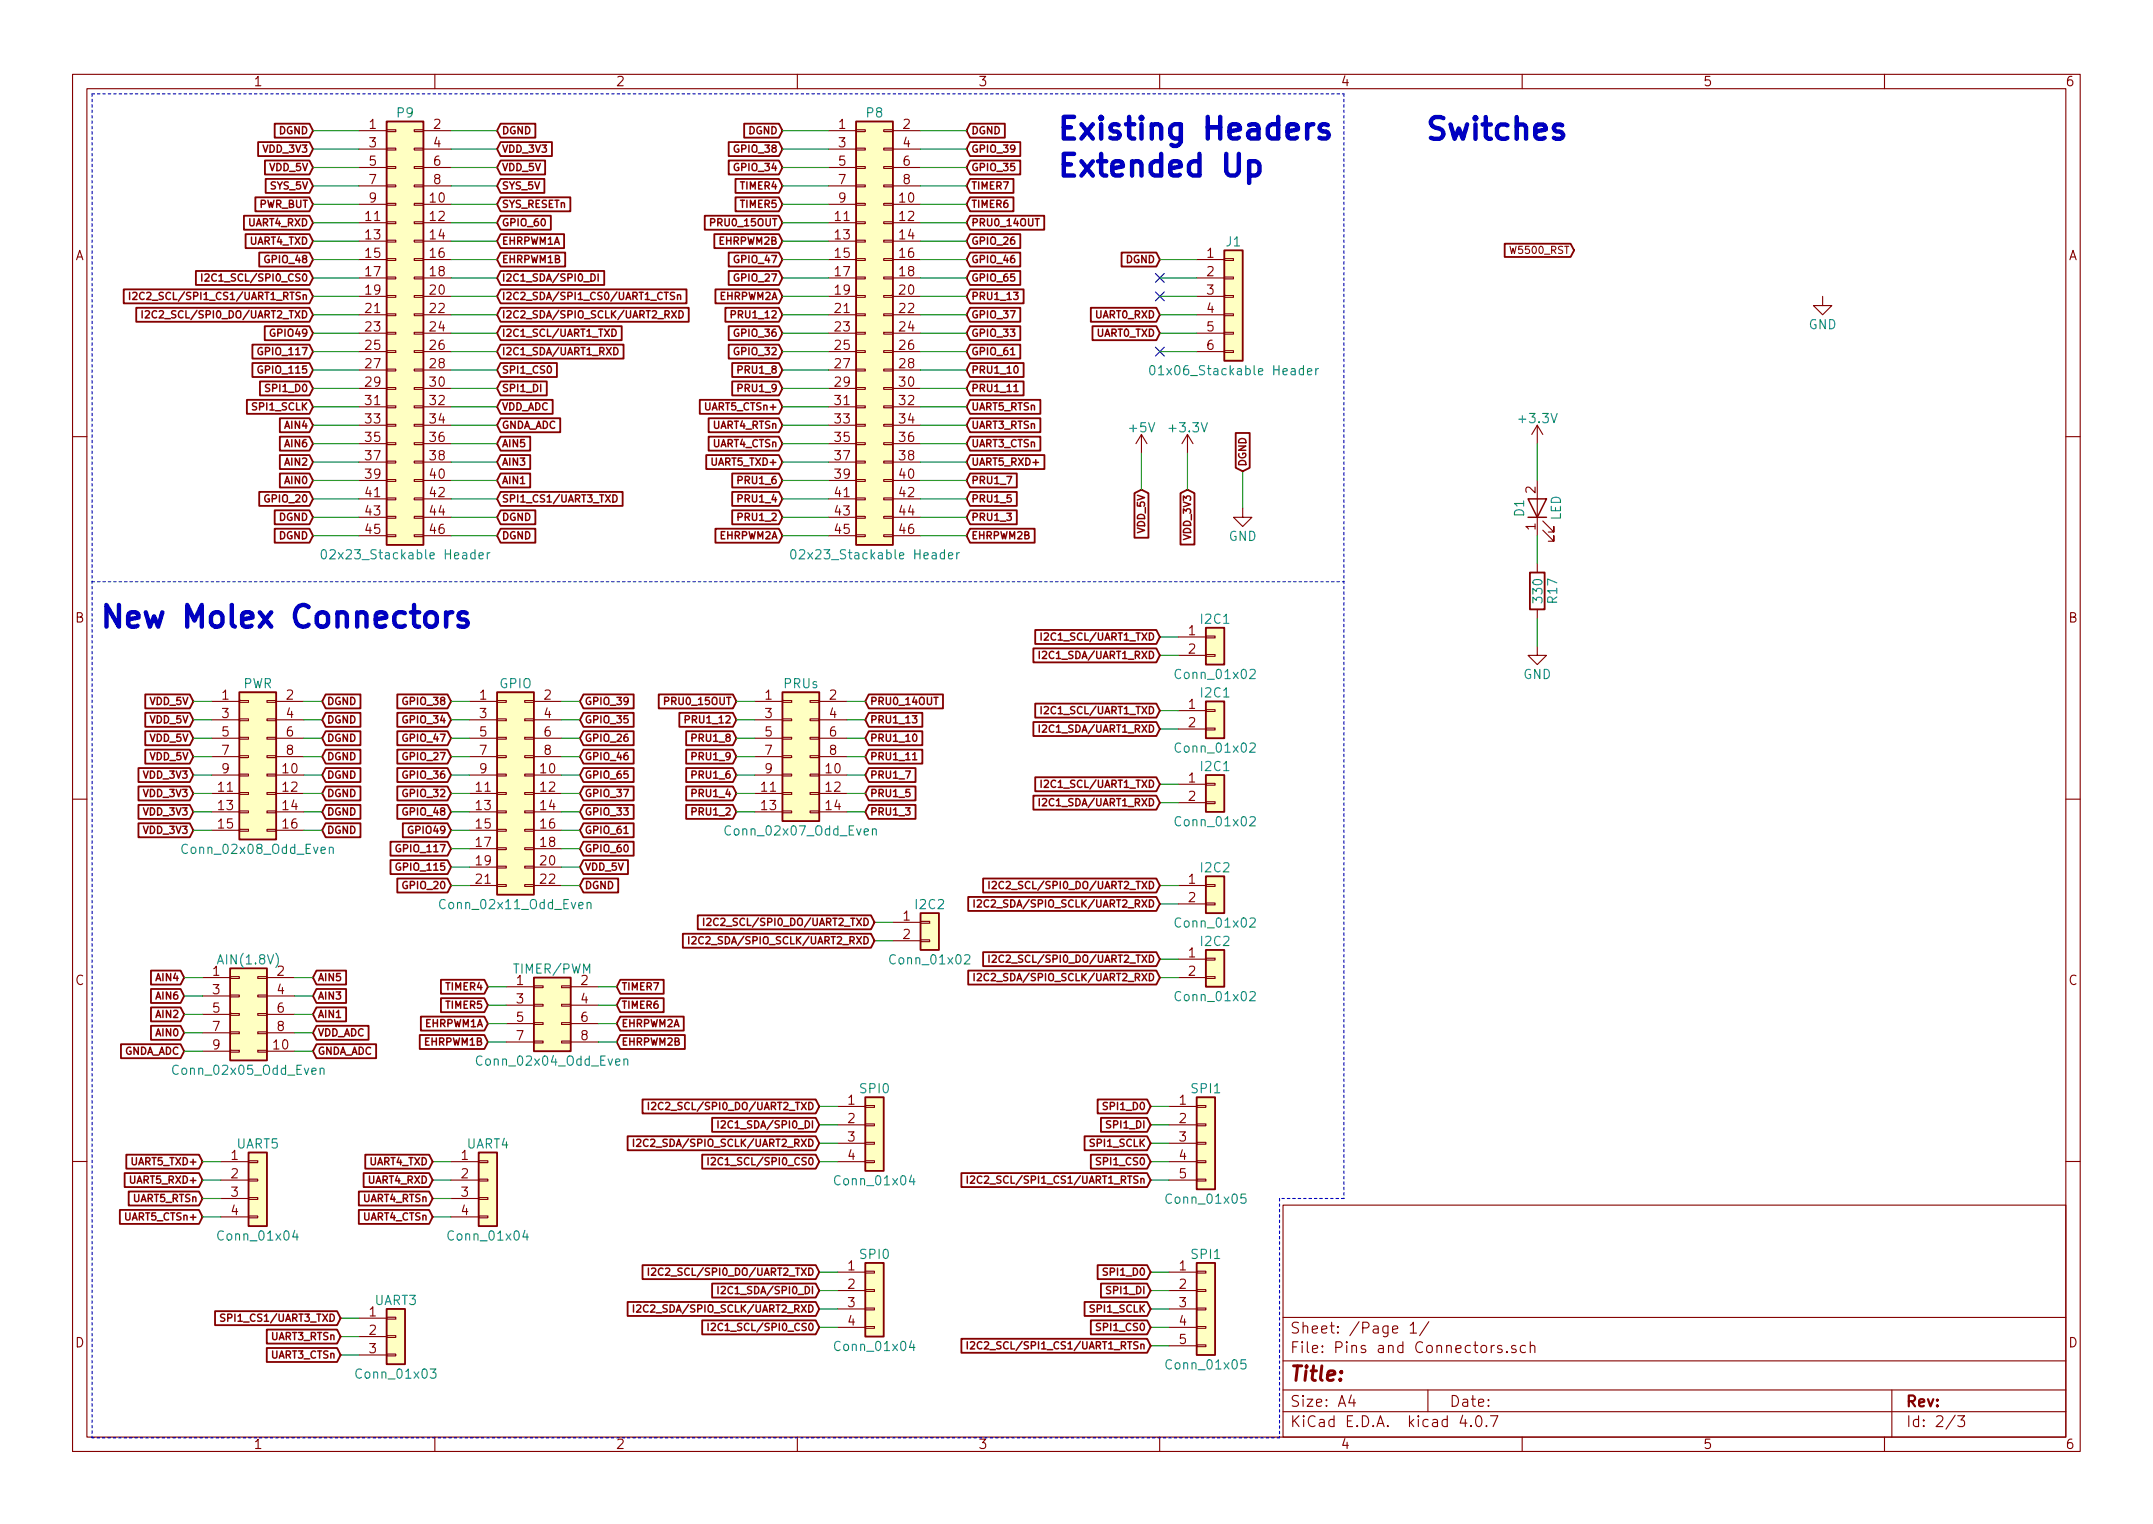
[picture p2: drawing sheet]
EESchema Schematic File Version 2
LIBS:power
LIBS:device
LIBS:transistors
LIBS:conn
LIBS:linear
LIBS:regul
LIBS:74xx
LIBS:cmos4000
LIBS:adc-dac
LIBS:memory
LIBS:xilinx
LIBS:microcontrollers
LIBS:dsp
LIBS:microchip
LIBS:analog_switches
LIBS:motorola
LIBS:texas
LIBS:intel
LIBS:audio
LIBS:interface
LIBS:digital-audio
LIBS:philips
LIBS:display
LIBS:cypress
LIBS:siliconi
LIBS:opto
LIBS:atmel
LIBS:contrib
LIBS:valves
LIBS:WIZnet_W5500_MagJack-cache
LIBS:BBB-Cape-cache
EELAYER 25 0
EELAYER END
$Descr A4 11693 8268
encoding utf-8
Sheet 2 3
Title ""
Date ""
Rev ""
Comp ""
Comment1 ""
Comment2 ""
Comment3 ""
Comment4 ""
$EndDescr
$Comp
L Conn_02x23_Odd_Even P9
U 1 1
P 2150 1800
F 0 "P9" H 2200 3000 50  0000 C CNN
F 1 "02x23_Stackable Header" H 2200 600 50  0000 C CNN
F 2 "Pin_Headers:Pin_Header_Straight_2x23_Pitch2.54mm" H 2150 1800 50  0001 C CNN
F 3 "" H 2150 1800 50  0001 C CNN
	1    2150 1800
	1    0    0    -1  
$EndComp
$Comp
L Conn_02x23_Odd_Even P8
U 1 1
P 4700 1800
F 0 "P8" H 4750 3000 50  0000 C CNN
F 1 "02x23_Stackable Header" H 4750 600 50  0000 C CNN
F 2 "Pin_Headers:Pin_Header_Straight_2x23_Pitch2.54mm" H 4700 1800 50  0001 C CNN
F 3 "" H 4700 1800 50  0001 C CNN
	1    4700 1800
	1    0    0    -1  
$EndComp
Text GLabel 1700 700  0    39   Input ~ 8
DGND
Text GLabel 1700 800  0    39   Input ~ 8
VDD_3V3
Text GLabel 1700 900  0    39   Input ~ 8
VDD_5V
Text GLabel 1700 1000 0    39   Input ~ 8
SYS_5V
Text GLabel 1700 1100 0    39   Input ~ 8
PWR_BUT
Text GLabel 1700 1200 0    39   Input ~ 8
UART4_RXD
Text GLabel 1700 1300 0    39   Input ~ 8
UART4_TXD
Text GLabel 1700 1400 0    39   Input ~ 8
GPIO_48
Text GLabel 1700 1500 0    39   Input ~ 8
I2C1_SCL/SPI0_CS0
Text GLabel 1700 1600 0    39   Input ~ 8
I2C2_SCL/SPI1_CS1/UART1_RTSn
Text GLabel 1700 1700 0    39   Input ~ 8
I2C2_SCL/SPI0_DO/UART2_TXD
Text GLabel 1700 1800 0    39   Input ~ 8
GPIO49
Text GLabel 1700 1900 0    39   Input ~ 8
GPIO_117
Text GLabel 1700 2000 0    39   Input ~ 8
GPIO_115
Text GLabel 1700 2100 0    39   Input ~ 8
SPI1_D0
Text GLabel 1700 2200 0    39   Input ~ 8
SPI1_SCLK
Text GLabel 1700 2300 0    39   Input ~ 8
AIN4
Text GLabel 1700 2400 0    39   Input ~ 8
AIN6
Text GLabel 1700 2500 0    39   Input ~ 8
AIN2
Text GLabel 1700 2600 0    39   Input ~ 8
AIN0
Text GLabel 1700 2700 0    39   Input ~ 8
GPIO_20
Text GLabel 1700 2800 0    39   Input ~ 8
DGND
Text GLabel 1700 2900 0    39   Input ~ 8
DGND
Text GLabel 2700 700  2    39   Input ~ 8
DGND
Text GLabel 2700 800  2    39   Input ~ 8
VDD_3V3
Text GLabel 2700 900  2    39   Input ~ 8
VDD_5V
Text GLabel 2700 1000 2    39   Input ~ 8
SYS_5V
Text GLabel 2700 1100 2    39   Input ~ 8
SYS_RESETn
Text GLabel 2700 1200 2    39   Input ~ 8
GPIO_60
Text GLabel 2700 1300 2    39   Input ~ 8
EHRPWM1A
Text GLabel 2700 1400 2    39   Input ~ 8
EHRPWM1B
Text GLabel 2700 1500 2    39   Input ~ 8
I2C1_SDA/SPI0_DI
Text GLabel 2700 1600 2    39   Input ~ 8
I2C2_SDA/SPI1_CS0/UART1_CTSn
Text GLabel 2700 1700 2    39   Input ~ 8
I2C2_SDA/SPIO_SCLK/UART2_RXD
Text GLabel 2700 1800 2    39   Input ~ 8
I2C1_SCL/UART1_TXD
Text GLabel 2700 1900 2    39   Input ~ 8
I2C1_SDA/UART1_RXD
Text GLabel 2700 2000 2    39   Input ~ 8
SPI1_CS0
Text GLabel 2700 2100 2    39   Input ~ 8
SPI1_DI
Text GLabel 2700 2200 2    39   Input ~ 8
VDD_ADC
Text GLabel 2700 2300 2    39   Input ~ 8
GNDA_ADC
Text GLabel 2700 2400 2    39   Input ~ 8
AIN5
Text GLabel 2700 2500 2    39   Input ~ 8
AIN3
Text GLabel 2700 2600 2    39   Input ~ 8
AIN1
Text GLabel 2700 2700 2    39   Input ~ 8
SPI1_CS1/UART3_TXD
Text GLabel 2700 2800 2    39   Input ~ 8
DGND
Text GLabel 2700 2900 2    39   Input ~ 8
DGND
Text GLabel 5250 700  2    39   Input ~ 8
DGND
Text GLabel 4250 700  0    39   Input ~ 8
DGND
Text GLabel 4250 1300 0    39   Input ~ 8
EHRPWM2B
Text GLabel 4250 1600 0    39   Input ~ 8
EHRPWM2A
Text GLabel 4250 1000 0    39   Input ~ 8
TIMER4
Text GLabel 4250 1100 0    39   Input ~ 8
TIMER5
Text GLabel 5250 1100 2    39   Input ~ 8
TIMER6
Text GLabel 5250 1000 2    39   Input ~ 8
TIMER7
Text GLabel 4250 2300 0    39   Input ~ 8
UART4_RTSn
Text GLabel 4250 2400 0    39   Input ~ 8
UART4_CTSn
Text GLabel 4250 2200 0    39   Input ~ 8
UART5_CTSn+
Text GLabel 4250 2500 0    39   Input ~ 8
UART5_TXD+
Text GLabel 5250 2200 2    39   Input ~ 8
UART5_RTSn
Text GLabel 5250 2500 2    39   Input ~ 8
UART5_RXD+
Text GLabel 5250 2300 2    39   Input ~ 8
UART3_RTSn
Text GLabel 5250 2400 2    39   Input ~ 8
UART3_CTSn
Text GLabel 4250 2900 0    39   Input ~ 8
EHRPWM2A
Text GLabel 5250 2900 2    39   Input ~ 8
EHRPWM2B
Text GLabel 4250 1200 0    39   Input ~ 8
PRU0_15OUT
Text GLabel 5250 1200 2    39   Input ~ 8
PRU0_14OUT
Text GLabel 5250 1600 2    39   Input ~ 8
PRU1_13
Text GLabel 4250 1700 0    39   Input ~ 8
PRU1_12
Text GLabel 4250 2000 0    39   Input ~ 8
PRU1_8
Text GLabel 4250 2100 0    39   Input ~ 8
PRU1_9
Text GLabel 5250 2000 2    39   Input ~ 8
PRU1_10
Text GLabel 5250 2100 2    39   Input ~ 8
PRU1_11
Text GLabel 4250 2600 0    39   Input ~ 8
PRU1_6
Text GLabel 4250 2700 0    39   Input ~ 8
PRU1_4
Text GLabel 4250 2800 0    39   Input ~ 8
PRU1_2
Text GLabel 5250 2600 2    39   Input ~ 8
PRU1_7
Text GLabel 5250 2700 2    39   Input ~ 8
PRU1_5
Text GLabel 5250 2800 2    39   Input ~ 8
PRU1_3
Text GLabel 4250 800  0    39   Input ~ 8
GPIO_38
Text GLabel 4250 900  0    39   Input ~ 8
GPIO_34
Text GLabel 4250 1400 0    39   Input ~ 8
GPIO_47
Text GLabel 4250 1500 0    39   Input ~ 8
GPIO_27
Text GLabel 4250 1800 0    39   Input ~ 8
GPIO_36
Text GLabel 4250 1900 0    39   Input ~ 8
GPIO_32
Text GLabel 5250 800  2    39   Input ~ 8
GPIO_39
Text GLabel 5250 900  2    39   Input ~ 8
GPIO_35
Text GLabel 5250 1300 2    39   Input ~ 8
GPIO_26
Text GLabel 5250 1400 2    39   Input ~ 8
GPIO_46
Text GLabel 5250 1500 2    39   Input ~ 8
GPIO_65
Text GLabel 5250 1700 2    39   Input ~ 8
GPIO_37
Text GLabel 5250 1800 2    39   Input ~ 8
GPIO_33
Text GLabel 5250 1900 2    39   Input ~ 8
GPIO_61
$Comp
L Conn_01x06 J1
U 1 1
P 6700 1600
F 0 "J1" H 6700 1900 50  0000 C CNN
F 1 "01x06_Stackable Header" H 6700 1200 50  0000 C CNN
F 2 "Pin_Headers:Pin_Header_Straight_1x06_Pitch2.54mm" H 6700 1600 50  0001 C CNN
F 3 "" H 6700 1600 50  0001 C CNN
	1    6700 1600
	1    0    0    -1  
$EndComp
Text GLabel 6300 1800 0    39   Input ~ 8
UART0_TXD
Text GLabel 6300 1700 0    39   Input ~ 8
UART0_RXD
Text GLabel 6300 1400 0    39   Input ~ 8
DGND
NoConn ~ 6300 1500
NoConn ~ 6300 1600
NoConn ~ 6300 1900
Text Notes 5750 950  0    118  ~ 24
Existing Headers\nExtended Up\n
Text Notes 550  3400 0    118  ~ 24
New Molex Connectors
$Comp
L Conn_02x08_Odd_Even PWR
U 1 1
P 1350 4100
F 0 "PWR" H 1400 4500 50  0000 C CNN
F 1 "Conn_02x08_Odd_Even" H 1400 3600 50  0000 C CNN
F 2 "Pin_Headers:Pin_Header_Straight_2x08_Pitch2.54mm" H 1350 4100 50  0001 C CNN
F 3 "" H 1350 4100 50  0001 C CNN
	1    1350 4100
	1    0    0    -1  
$EndComp
$Comp
L Conn_02x04_Odd_Even TIMER/PWM
U 1 1
P 2950 5450
F 0 "TIMER/PWM" H 3000 5650 50  0000 C CNN
F 1 "Conn_02x04_Odd_Even" H 3000 5150 50  0000 C CNN
F 2 "Pin_Headers:Pin_Header_Straight_2x04_Pitch2.54mm" H 2950 5450 50  0001 C CNN
F 3 "" H 2950 5450 50  0001 C CNN
	1    2950 5450
	1    0    0    -1  
$EndComp
$Comp
L Conn_02x05_Odd_Even AIN(1.8V)
U 1 1
P 1300 5500
F 0 "AIN(1.8V)" H 1350 5800 50  0000 C CNN
F 1 "Conn_02x05_Odd_Even" H 1350 5200 50  0000 C CNN
F 2 "Pin_Headers:Pin_Header_Straight_2x05_Pitch2.54mm" H 1300 5500 50  0001 C CNN
F 3 "" H 1300 5500 50  0001 C CNN
	1    1300 5500
	1    0    0    -1  
$EndComp
$Comp
L Conn_02x11_Odd_Even GPIO
U 1 1
P 2750 4300
F 0 "GPIO" H 2800 4900 50  0000 C CNN
F 1 "Conn_02x11_Odd_Even" H 2800 3700 50  0000 C CNN
F 2 "Pin_Headers:Pin_Header_Straight_2x11_Pitch2.54mm" H 2750 4300 50  0001 C CNN
F 3 "" H 2750 4300 50  0001 C CNN
	1    2750 4300
	1    0    0    -1  
$EndComp
$Comp
L Conn_02x07_Odd_Even PRUs
U 1 1
P 4300 4100
F 0 "PRUs" H 4350 4500 50  0000 C CNN
F 1 "Conn_02x07_Odd_Even" H 4350 3700 50  0000 C CNN
F 2 "Pin_Headers:Pin_Header_Straight_2x07_Pitch2.54mm" H 4300 4100 50  0001 C CNN
F 3 "" H 4300 4100 50  0001 C CNN
	1    4300 4100
	1    0    0    -1  
$EndComp
$Comp
L Conn_01x02 I2C1
U 1 1
P 6600 3450
F 0 "I2C1" H 6600 3550 50  0000 C CNN
F 1 "Conn_01x02" H 6600 3250 50  0000 C CNN
F 2 "Pin_Headers:Pin_Header_Straight_1x02_Pitch2.54mm" H 6600 3450 50  0001 C CNN
F 3 "" H 6600 3450 50  0001 C CNN
	1    6600 3450
	1    0    0    -1  
$EndComp
$Comp
L Conn_01x03 UART3
U 1 1
P 2150 7250
F 0 "UART3" H 2150 7450 50  0000 C CNN
F 1 "Conn_01x03" H 2150 7050 50  0000 C CNN
F 2 "Pin_Headers:Pin_Header_Straight_1x03_Pitch2.54mm" H 2150 7250 50  0001 C CNN
F 3 "" H 2150 7250 50  0001 C CNN
	1    2150 7250
	1    0    0    -1  
$EndComp
$Comp
L Conn_01x04 UART5
U 1 1
P 1400 6400
F 0 "UART5" H 1400 6600 50  0000 C CNN
F 1 "Conn_01x04" H 1400 6100 50  0000 C CNN
F 2 "Pin_Headers:Pin_Header_Straight_1x04_Pitch2.54mm" H 1400 6400 50  0001 C CNN
F 3 "" H 1400 6400 50  0001 C CNN
	1    1400 6400
	1    0    0    -1  
$EndComp
$Comp
L Conn_01x04 SPI0
U 1 1
P 4750 6100
F 0 "SPI0" H 4750 6300 50  0000 C CNN
F 1 "Conn_01x04" H 4750 5800 50  0000 C CNN
F 2 "Pin_Headers:Pin_Header_Straight_1x04_Pitch2.54mm" H 4750 6100 50  0001 C CNN
F 3 "" H 4750 6100 50  0001 C CNN
	1    4750 6100
	1    0    0    -1  
$EndComp
$Comp
L Conn_01x05 SPI1
U 1 1
P 6550 6200
F 0 "SPI1" H 6550 6500 50  0000 C CNN
F 1 "Conn_01x05" H 6550 5900 50  0000 C CNN
F 2 "Pin_Headers:Pin_Header_Straight_1x05_Pitch2.54mm" H 6550 6200 50  0001 C CNN
F 3 "" H 6550 6200 50  0001 C CNN
	1    6550 6200
	1    0    0    -1  
$EndComp
$Comp
L Conn_01x02 I2C1
U 1 1
P 6600 3850
F 0 "I2C1" H 6600 3950 50  0000 C CNN
F 1 "Conn_01x02" H 6600 3650 50  0000 C CNN
F 2 "Pin_Headers:Pin_Header_Straight_1x02_Pitch2.54mm" H 6600 3850 50  0001 C CNN
F 3 "" H 6600 3850 50  0001 C CNN
	1    6600 3850
	1    0    0    -1  
$EndComp
$Comp
L Conn_01x02 I2C1
U 1 1
P 6600 4250
F 0 "I2C1" H 6600 4350 50  0000 C CNN
F 1 "Conn_01x02" H 6600 4050 50  0000 C CNN
F 2 "Pin_Headers:Pin_Header_Straight_1x02_Pitch2.54mm" H 6600 4250 50  0001 C CNN
F 3 "" H 6600 4250 50  0001 C CNN
	1    6600 4250
	1    0    0    -1  
$EndComp
$Comp
L Conn_01x02 I2C2
U 1 1
P 5050 5000
F 0 "I2C2" H 5050 5100 50  0000 C CNN
F 1 "Conn_01x02" H 5050 4800 50  0000 C CNN
F 2 "Pin_Headers:Pin_Header_Straight_1x02_Pitch2.54mm" H 5050 5000 50  0001 C CNN
F 3 "" H 5050 5000 50  0001 C CNN
	1    5050 5000
	1    0    0    -1  
$EndComp
$Comp
L Conn_01x02 I2C2
U 1 1
P 6600 5200
F 0 "I2C2" H 6600 5300 50  0000 C CNN
F 1 "Conn_01x02" H 6600 5000 50  0000 C CNN
F 2 "Pin_Headers:Pin_Header_Straight_1x02_Pitch2.54mm" H 6600 5200 50  0001 C CNN
F 3 "" H 6600 5200 50  0001 C CNN
	1    6600 5200
	1    0    0    -1  
$EndComp
$Comp
L Conn_01x02 I2C2
U 1 1
P 6600 4800
F 0 "I2C2" H 6600 4900 50  0000 C CNN
F 1 "Conn_01x02" H 6600 4600 50  0000 C CNN
F 2 "Pin_Headers:Pin_Header_Straight_1x02_Pitch2.54mm" H 6600 4800 50  0001 C CNN
F 3 "" H 6600 4800 50  0001 C CNN
	1    6600 4800
	1    0    0    -1  
$EndComp
$Comp
L Conn_01x04 SPI0
U 1 1
P 4750 7000
F 0 "SPI0" H 4750 7200 50  0000 C CNN
F 1 "Conn_01x04" H 4750 6700 50  0000 C CNN
F 2 "Pin_Headers:Pin_Header_Straight_1x04_Pitch2.54mm" H 4750 7000 50  0001 C CNN
F 3 "" H 4750 7000 50  0001 C CNN
	1    4750 7000
	1    0    0    -1  
$EndComp
$Comp
L Conn_01x05 SPI1
U 1 1
P 6550 7100
F 0 "SPI1" H 6550 7400 50  0000 C CNN
F 1 "Conn_01x05" H 6550 6800 50  0000 C CNN
F 2 "Pin_Headers:Pin_Header_Straight_1x05_Pitch2.54mm" H 6550 7100 50  0001 C CNN
F 3 "" H 6550 7100 50  0001 C CNN
	1    6550 7100
	1    0    0    -1  
$EndComp
Text Notes 7750 750  0    118  ~ 24
Switches\n
Text GLabel 1050 3800 0    39   Input ~ 8
VDD_5V
Text GLabel 1050 3900 0    39   Input ~ 8
VDD_5V
Text GLabel 1050 4000 0    39   Input ~ 8
VDD_5V
Text GLabel 1050 4100 0    39   Input ~ 8
VDD_5V
Text GLabel 1050 4200 0    39   Input ~ 8
VDD_3V3
Text GLabel 1050 4300 0    39   Input ~ 8
VDD_3V3
Text GLabel 1050 4400 0    39   Input ~ 8
VDD_3V3
Text GLabel 1050 4500 0    39   Input ~ 8
VDD_3V3
Text GLabel 1750 3800 2    39   Input ~ 8
DGND
Text GLabel 1750 3900 2    39   Input ~ 8
DGND
Text GLabel 1750 4000 2    39   Input ~ 8
DGND
Text GLabel 1750 4100 2    39   Input ~ 8
DGND
Text GLabel 1750 4200 2    39   Input ~ 8
DGND
Text GLabel 1750 4300 2    39   Input ~ 8
DGND
Text GLabel 1750 4400 2    39   Input ~ 8
DGND
Text GLabel 1750 4500 2    39   Input ~ 8
DGND
Text GLabel 2450 3800 0    39   Input ~ 8
GPIO_38
Text GLabel 2450 3900 0    39   Input ~ 8
GPIO_34
Text GLabel 2450 4000 0    39   Input ~ 8
GPIO_47
Text GLabel 2450 4100 0    39   Input ~ 8
GPIO_27
Text GLabel 2450 4200 0    39   Input ~ 8
GPIO_36
Text GLabel 2450 4300 0    39   Input ~ 8
GPIO_32
Text GLabel 2450 4400 0    39   Input ~ 8
GPIO_48
Text GLabel 2450 4500 0    39   Input ~ 8
GPIO49
Text GLabel 2450 4600 0    39   Input ~ 8
GPIO_117
Text GLabel 2450 4700 0    39   Input ~ 8
GPIO_115
Text GLabel 2450 4800 0    39   Input ~ 8
GPIO_20
Text GLabel 3150 3800 2    39   Input ~ 8
GPIO_39
Text GLabel 3150 3900 2    39   Input ~ 8
GPIO_35
Text GLabel 3150 4000 2    39   Input ~ 8
GPIO_26
Text GLabel 3150 4100 2    39   Input ~ 8
GPIO_46
Text GLabel 3150 4200 2    39   Input ~ 8
GPIO_65
Text GLabel 3150 4300 2    39   Input ~ 8
GPIO_37
Text GLabel 3150 4400 2    39   Input ~ 8
GPIO_33
Text GLabel 3150 4500 2    39   Input ~ 8
GPIO_61
Text GLabel 3150 4600 2    39   Input ~ 8
GPIO_60
Text GLabel 3150 4700 2    39   Input ~ 8
VDD_5V
Text GLabel 3150 4800 2    39   Input ~ 8
DGND
Text GLabel 4000 3800 0    39   Input ~ 8
PRU0_15OUT
Text GLabel 4700 3800 2    39   Input ~ 8
PRU0_14OUT
Text GLabel 4000 3900 0    39   Input ~ 8
PRU1_12
Text GLabel 4000 4000 0    39   Input ~ 8
PRU1_8
Text GLabel 4000 4100 0    39   Input ~ 8
PRU1_9
Text GLabel 4000 4200 0    39   Input ~ 8
PRU1_6
Text GLabel 4000 4300 0    39   Input ~ 8
PRU1_4
Text GLabel 4000 4400 0    39   Input ~ 8
PRU1_2
Text GLabel 4700 3900 2    39   Input ~ 8
PRU1_13
Text GLabel 4700 4000 2    39   Input ~ 8
PRU1_10
Text GLabel 4700 4100 2    39   Input ~ 8
PRU1_11
Text GLabel 4700 4200 2    39   Input ~ 8
PRU1_7
Text GLabel 4700 4300 2    39   Input ~ 8
PRU1_5
Text GLabel 4700 4400 2    39   Input ~ 8
PRU1_3
Text GLabel 1000 5300 0    39   Input ~ 8
AIN4
Text GLabel 1700 5300 2    39   Input ~ 8
AIN5
Text GLabel 1700 5400 2    39   Input ~ 8
AIN3
Text GLabel 1700 5500 2    39   Input ~ 8
AIN1
Text GLabel 1000 5400 0    39   Input ~ 8
AIN6
Text GLabel 1000 5500 0    39   Input ~ 8
AIN2
Text GLabel 1000 5600 0    39   Input ~ 8
AIN0
Text GLabel 1700 5600 2    39   Input ~ 8
VDD_ADC
Text GLabel 1700 5700 2    39   Input ~ 8
GNDA_ADC
Text GLabel 1000 5700 0    39   Input ~ 8
GNDA_ADC
Text GLabel 2650 5350 0    39   Input ~ 8
TIMER4
Text GLabel 2650 5450 0    39   Input ~ 8
TIMER5
Text GLabel 3350 5350 2    39   Input ~ 8
TIMER7
Text GLabel 3350 5450 2    39   Input ~ 8
TIMER6
Text GLabel 2650 5550 0    39   Input ~ 8
EHRPWM1A
Text GLabel 2650 5650 0    39   Input ~ 8
EHRPWM1B
Text GLabel 3350 5550 2    39   Input ~ 8
EHRPWM2A
Text GLabel 3350 5650 2    39   Input ~ 8
EHRPWM2B
Text GLabel 1100 6300 0    39   Input ~ 8
UART5_TXD+
Text GLabel 1100 6400 0    39   Input ~ 8
UART5_RXD+
Text GLabel 1100 6600 0    39   Input ~ 8
UART5_CTSn+
Text GLabel 1100 6500 0    39   Input ~ 8
UART5_RTSn
$Comp
L Conn_01x04 UART4
U 1 1
P 2650 6400
F 0 "UART4" H 2650 6600 50  0000 C CNN
F 1 "Conn_01x04" H 2650 6100 50  0000 C CNN
F 2 "Pin_Headers:Pin_Header_Straight_1x04_Pitch2.54mm" H 2650 6400 50  0001 C CNN
F 3 "" H 2650 6400 50  0001 C CNN
	1    2650 6400
	1    0    0    -1  
$EndComp
Wire Wire Line
	1950 700  1700 700 
Wire Wire Line
	1950 800  1700 800 
Wire Wire Line
	1950 900  1700 900 
Wire Wire Line
	1950 1000 1700 1000
Wire Wire Line
	1950 1100 1700 1100
Wire Wire Line
	1950 1200 1700 1200
Wire Wire Line
	1950 1300 1700 1300
Wire Wire Line
	1950 1400 1700 1400
Wire Wire Line
	1950 1500 1700 1500
Wire Wire Line
	1950 1600 1700 1600
Wire Wire Line
	1950 1700 1700 1700
Wire Wire Line
	1950 1800 1700 1800
Wire Wire Line
	1950 1900 1700 1900
Wire Wire Line
	1950 2000 1700 2000
Wire Wire Line
	1950 2100 1700 2100
Wire Wire Line
	1950 2200 1700 2200
Wire Wire Line
	1950 2300 1700 2300
Wire Wire Line
	1950 2400 1700 2400
Wire Wire Line
	1950 2500 1700 2500
Wire Wire Line
	1950 2600 1700 2600
Wire Wire Line
	1950 2700 1700 2700
Wire Wire Line
	1950 2800 1700 2800
Wire Wire Line
	1950 2900 1700 2900
Wire Wire Line
	2450 700  2700 700 
Wire Wire Line
	2450 800  2700 800 
Wire Wire Line
	2450 900  2700 900 
Wire Wire Line
	2450 1000 2700 1000
Wire Wire Line
	2450 1100 2700 1100
Wire Wire Line
	2450 1200 2700 1200
Wire Wire Line
	2450 1300 2700 1300
Wire Wire Line
	2450 1400 2700 1400
Wire Wire Line
	2450 1500 2700 1500
Wire Wire Line
	2450 1600 2700 1600
Wire Wire Line
	2450 1700 2700 1700
Wire Wire Line
	2450 1800 2700 1800
Wire Wire Line
	2450 1900 2700 1900
Wire Wire Line
	2450 2000 2700 2000
Wire Wire Line
	2450 2100 2700 2100
Wire Wire Line
	2450 2200 2700 2200
Wire Wire Line
	2450 2300 2700 2300
Wire Wire Line
	2450 2400 2700 2400
Wire Wire Line
	2450 2500 2700 2500
Wire Wire Line
	2450 2600 2700 2600
Wire Wire Line
	2450 2700 2700 2700
Wire Wire Line
	2450 2800 2700 2800
Wire Wire Line
	2450 2900 2700 2900
Wire Wire Line
	4500 700  4250 700 
Wire Wire Line
	4500 800  4250 800 
Wire Wire Line
	4500 900  4250 900 
Wire Wire Line
	4500 1000 4250 1000
Wire Wire Line
	4500 1100 4250 1100
Wire Wire Line
	4500 1200 4250 1200
Wire Wire Line
	4500 1300 4250 1300
Wire Wire Line
	4500 1400 4250 1400
Wire Wire Line
	4500 1500 4250 1500
Wire Wire Line
	4500 1600 4250 1600
Wire Wire Line
	4500 1700 4250 1700
Wire Wire Line
	4500 1800 4250 1800
Wire Wire Line
	4500 1900 4250 1900
Wire Wire Line
	4500 2000 4250 2000
Wire Wire Line
	4500 2100 4250 2100
Wire Wire Line
	4500 2200 4250 2200
Wire Wire Line
	4500 2300 4250 2300
Wire Wire Line
	4500 2400 4250 2400
Wire Wire Line
	4500 2500 4250 2500
Wire Wire Line
	4500 2600 4250 2600
Wire Wire Line
	4500 2700 4250 2700
Wire Wire Line
	4500 2800 4250 2800
Wire Wire Line
	4500 2900 4250 2900
Wire Wire Line
	5000 700  5250 700 
Wire Wire Line
	5000 800  5250 800 
Wire Wire Line
	5000 900  5250 900 
Wire Wire Line
	5000 1000 5250 1000
Wire Wire Line
	5000 1100 5250 1100
Wire Wire Line
	5000 1200 5250 1200
Wire Wire Line
	5000 1300 5250 1300
Wire Wire Line
	5000 1400 5250 1400
Wire Wire Line
	5000 1500 5250 1500
Wire Wire Line
	5000 1600 5250 1600
Wire Wire Line
	5000 1700 5250 1700
Wire Wire Line
	5000 1800 5250 1800
Wire Wire Line
	5000 1900 5250 1900
Wire Wire Line
	5000 2000 5250 2000
Wire Wire Line
	5000 2100 5250 2100
Wire Wire Line
	5000 2200 5250 2200
Wire Wire Line
	5000 2300 5250 2300
Wire Wire Line
	5000 2400 5250 2400
Wire Wire Line
	5000 2500 5250 2500
Wire Wire Line
	5000 2600 5250 2600
Wire Wire Line
	5000 2700 5250 2700
Wire Wire Line
	5000 2800 5250 2800
Wire Wire Line
	5000 2900 5250 2900
Wire Wire Line
	6500 1400 6300 1400
Wire Wire Line
	6500 1500 6300 1500
Wire Wire Line
	6500 1600 6300 1600
Wire Wire Line
	6500 1700 6300 1700
Wire Wire Line
	6500 1800 6300 1800
Wire Wire Line
	6500 1900 6300 1900
Wire Notes Line
	7300 500  7300 6500
Wire Notes Line
	500  3150 7300 3150
Wire Notes Line
	500  500  500  7800
Wire Notes Line
	500  500  7300 500 
Wire Wire Line
	1150 3800 1050 3800
Wire Wire Line
	1150 3900 1050 3900
Wire Wire Line
	1150 4000 1050 4000
Wire Wire Line
	1150 4100 1050 4100
Wire Wire Line
	1150 4200 1050 4200
Wire Wire Line
	1150 4300 1050 4300
Wire Wire Line
	1150 4400 1050 4400
Wire Wire Line
	1150 4500 1050 4500
Wire Wire Line
	1650 3800 1750 3800
Wire Wire Line
	1650 3900 1750 3900
Wire Wire Line
	1650 4000 1750 4000
Wire Wire Line
	1650 4100 1750 4100
Wire Wire Line
	1650 4200 1750 4200
Wire Wire Line
	1650 4300 1750 4300
Wire Wire Line
	1650 4400 1750 4400
Wire Wire Line
	1650 4500 1750 4500
Wire Wire Line
	2550 3800 2450 3800
Wire Wire Line
	2550 3900 2450 3900
Wire Wire Line
	2550 4000 2450 4000
Wire Wire Line
	2550 4100 2450 4100
Wire Wire Line
	2550 4200 2450 4200
Wire Wire Line
	2550 4300 2450 4300
Wire Wire Line
	2550 4400 2450 4400
Wire Wire Line
	2550 4500 2450 4500
Wire Wire Line
	2550 4600 2450 4600
Wire Wire Line
	2550 4700 2450 4700
Wire Wire Line
	2550 4800 2450 4800
Wire Wire Line
	3050 3800 3150 3800
Wire Wire Line
	3050 3900 3150 3900
Wire Wire Line
	3050 4000 3150 4000
Wire Wire Line
	3050 4100 3150 4100
Wire Wire Line
	3050 4200 3150 4200
Wire Wire Line
	3050 4300 3150 4300
Wire Wire Line
	3050 4400 3150 4400
Wire Wire Line
	3050 4500 3150 4500
Wire Wire Line
	3050 4600 3150 4600
Wire Wire Line
	3050 4700 3150 4700
Wire Wire Line
	3050 4800 3150 4800
Wire Wire Line
	4100 3800 4000 3800
Wire Wire Line
	4100 3900 4000 3900
Wire Wire Line
	4100 4000 4000 4000
Wire Wire Line
	4100 4100 4000 4100
Wire Wire Line
	4100 4200 4000 4200
Wire Wire Line
	4100 4300 4000 4300
Wire Wire Line
	4100 4400 4000 4400
Wire Wire Line
	4600 3800 4700 3800
Wire Wire Line
	4600 3900 4700 3900
Wire Wire Line
	4600 4000 4700 4000
Wire Wire Line
	4600 4100 4700 4100
Wire Wire Line
	4600 4200 4700 4200
Wire Wire Line
	4600 4300 4700 4300
Wire Wire Line
	4600 4400 4700 4400
Wire Wire Line
	1100 5300 1000 5300
Wire Wire Line
	1100 5400 1000 5400
Wire Wire Line
	1100 5500 1000 5500
Wire Wire Line
	1100 5600 1000 5600
Wire Wire Line
	1100 5700 1000 5700
Wire Wire Line
	1600 5300 1700 5300
Wire Wire Line
	1600 5400 1700 5400
Wire Wire Line
	1600 5500 1700 5500
Wire Wire Line
	1600 5600 1700 5600
Wire Wire Line
	1600 5700 1700 5700
Wire Wire Line
	2750 5350 2650 5350
Wire Wire Line
	2750 5450 2650 5450
Wire Wire Line
	2750 5550 2650 5550
Wire Wire Line
	2750 5650 2650 5650
Wire Wire Line
	3250 5350 3350 5350
Wire Wire Line
	3250 5450 3350 5450
Wire Wire Line
	3250 5550 3350 5550
Wire Wire Line
	3250 5650 3350 5650
Wire Wire Line
	1950 7150 1850 7150
Wire Wire Line
	1950 7250 1850 7250
Wire Wire Line
	1950 7350 1850 7350
Wire Wire Line
	6400 3450 6300 3450
Wire Wire Line
	6400 3550 6300 3550
Wire Wire Line
	1200 6300 1100 6300
Wire Wire Line
	1200 6400 1100 6400
Wire Wire Line
	1200 6500 1100 6500
Wire Wire Line
	1200 6600 1100 6600
Wire Wire Line
	6350 6000 6250 6000
Wire Wire Line
	6350 6100 6250 6100
Wire Wire Line
	6350 6200 6250 6200
Wire Wire Line
	6350 6300 6250 6300
Wire Wire Line
	6350 6400 6250 6400
Wire Wire Line
	6400 3850 6300 3850
Wire Wire Line
	6400 3950 6300 3950
Wire Wire Line
	6400 4250 6300 4250
Wire Wire Line
	6400 4350 6300 4350
Wire Wire Line
	4850 5000 4750 5000
Wire Wire Line
	4850 5100 4750 5100
Wire Wire Line
	6400 5200 6300 5200
Wire Wire Line
	6400 5300 6300 5300
Wire Wire Line
	6400 4800 6300 4800
Wire Wire Line
	6400 4900 6300 4900
Wire Wire Line
	4550 6000 4450 6000
Wire Wire Line
	4550 6100 4450 6100
Wire Wire Line
	4550 6200 4450 6200
Wire Wire Line
	4550 6300 4450 6300
Wire Wire Line
	4550 6900 4450 6900
Wire Wire Line
	4550 7000 4450 7000
Wire Wire Line
	4550 7100 4450 7100
Wire Wire Line
	4550 7200 4450 7200
Wire Wire Line
	6350 6900 6250 6900
Wire Wire Line
	6350 7000 6250 7000
Wire Wire Line
	6350 7100 6250 7100
Wire Wire Line
	6350 7200 6250 7200
Wire Wire Line
	6350 7300 6250 7300
Wire Notes Line
	7300 6500 6950 6500
Wire Notes Line
	6950 6500 6950 7800
Wire Notes Line
	6950 7800 500  7800
Wire Wire Line
	2450 6300 2350 6300
Wire Wire Line
	2450 6400 2350 6400
Wire Wire Line
	2450 6500 2350 6500
Wire Wire Line
	2450 6600 2350 6600
Text GLabel 2350 6400 0    39   Input ~ 8
UART4_RXD
Text GLabel 2350 6300 0    39   Input ~ 8
UART4_TXD
Text GLabel 2350 6500 0    39   Input ~ 8
UART4_RTSn
Text GLabel 2350 6600 0    39   Input ~ 8
UART4_CTSn
Text GLabel 1850 7250 0    39   Input ~ 8
UART3_RTSn
Text GLabel 1850 7350 0    39   Input ~ 8
UART3_CTSn
Text GLabel 1850 7150 0    39   Input ~ 8
SPI1_CS1/UART3_TXD
Text GLabel 6300 3850 0    39   Input ~ 8
I2C1_SCL/UART1_TXD
Text GLabel 6300 3950 0    39   Input ~ 8
I2C1_SDA/UART1_RXD
Text GLabel 6300 3450 0    39   Input ~ 8
I2C1_SCL/UART1_TXD
Text GLabel 6300 3550 0    39   Input ~ 8
I2C1_SDA/UART1_RXD
Text GLabel 6300 4250 0    39   Input ~ 8
I2C1_SCL/UART1_TXD
Text GLabel 6300 4350 0    39   Input ~ 8
I2C1_SDA/UART1_RXD
Text GLabel 6300 4900 0    39   Input ~ 8
I2C2_SDA/SPIO_SCLK/UART2_RXD
Text GLabel 6300 4800 0    39   Input ~ 8
I2C2_SCL/SPI0_DO/UART2_TXD
Text GLabel 6300 5200 0    39   Input ~ 8
I2C2_SCL/SPI0_DO/UART2_TXD
Text GLabel 6300 5300 0    39   Input ~ 8
I2C2_SDA/SPIO_SCLK/UART2_RXD
Text GLabel 4750 5000 0    39   Input ~ 8
I2C2_SCL/SPI0_DO/UART2_TXD
Text GLabel 4750 5100 0    39   Input ~ 8
I2C2_SDA/SPIO_SCLK/UART2_RXD
Text GLabel 6250 6000 0    39   Input ~ 8
SPI1_D0
Text GLabel 6250 6100 0    39   Input ~ 8
SPI1_DI
Text GLabel 6250 6200 0    39   Input ~ 8
SPI1_SCLK
Text GLabel 6250 6300 0    39   Input ~ 8
SPI1_CS0
Text GLabel 6250 6400 0    39   Input ~ 8
I2C2_SCL/SPI1_CS1/UART1_RTSn
Text GLabel 6250 6900 0    39   Input ~ 8
SPI1_D0
Text GLabel 6250 7000 0    39   Input ~ 8
SPI1_DI
Text GLabel 6250 7100 0    39   Input ~ 8
SPI1_SCLK
Text GLabel 6250 7200 0    39   Input ~ 8
SPI1_CS0
Text GLabel 6250 7300 0    39   Input ~ 8
I2C2_SCL/SPI1_CS1/UART1_RTSn
Text GLabel 4450 6200 0    39   Input ~ 8
I2C2_SDA/SPIO_SCLK/UART2_RXD
Text GLabel 4450 6000 0    39   Input ~ 8
I2C2_SCL/SPI0_DO/UART2_TXD
Text GLabel 4450 6100 0    39   Input ~ 8
I2C1_SDA/SPI0_DI
Text GLabel 4450 6300 0    39   Input ~ 8
I2C1_SCL/SPI0_CS0
Text GLabel 4450 6900 0    39   Input ~ 8
I2C2_SCL/SPI0_DO/UART2_TXD
Text GLabel 4450 7000 0    39   Input ~ 8
I2C1_SDA/SPI0_DI
Text GLabel 4450 7100 0    39   Input ~ 8
I2C2_SDA/SPIO_SCLK/UART2_RXD
Text GLabel 4450 7200 0    39   Input ~ 8
I2C1_SCL/SPI0_CS0
Wire Wire Line
	6750 2550 6750 2750
Text GLabel 6750 2550 1    39   Input ~ 8
DGND
Text GLabel 6450 2650 3    39   Input ~ 8
VDD_3V3
Text GLabel 6200 2650 3    39   Input ~ 8
VDD_5V
$Comp
L +3.3V #PWR?
U 1 1
P 6450 2450
F 0 "#PWR?" H 6450 2300 50  0001 C CNN
F 1 "+3.3V" H 6450 2590 50  0000 C CNN
F 2 "" H 6450 2450 50  0001 C CNN
F 3 "" H 6450 2450 50  0001 C CNN
	1    6450 2450
	1    0    0    -1  
$EndComp
$Comp
L +5V #PWR?
U 1 1
P 6200 2450
F 0 "#PWR?" H 6200 2300 50  0001 C CNN
F 1 "+5V" H 6200 2590 50  0000 C CNN
F 2 "" H 6200 2450 50  0001 C CNN
F 3 "" H 6200 2450 50  0001 C CNN
	1    6200 2450
	1    0    0    -1  
$EndComp
Wire Wire Line
	6200 2450 6200 2650
Wire Wire Line
	6450 2450 6450 2650
$Comp
L GND #PWR?
U 1 1
P 6750 2750
F 0 "#PWR?" H 6750 2500 50  0001 C CNN
F 1 "GND" H 6750 2600 50  0000 C CNN
F 2 "" H 6750 2750 50  0001 C CNN
F 3 "" H 6750 2750 50  0001 C CNN
	1    6750 2750
	1    0    0    -1  
$EndComp
Text GLabel 8550 1350 0    39   Input ~ 0
W5500_RST
$Comp
L LED D1
U 1 1
P 8350 2750
F 0 "D1" H 8350 2850 50  0000 C CNN
F 1 "LED" H 8350 2650 50  0000 C CNN
F 2 "LEDs:LED_0805" H 8350 2750 50  0001 C CNN
F 3 "" H 8350 2750 50  0001 C CNN
	1    8350 2750
	0    -1   -1   0   
$EndComp
$Comp
L +3.3V #PWR?
U 1 1
P 8350 2400
F 0 "#PWR?" H 8350 2250 50  0001 C CNN
F 1 "+3.3V" H 8350 2540 50  0000 C CNN
F 2 "" H 8350 2400 50  0001 C CNN
F 3 "" H 8350 2400 50  0001 C CNN
	1    8350 2400
	1    0    0    -1  
$EndComp
Wire Wire Line
	8350 2400 8350 2600
$Comp
L GND #PWR?
U 1 1
P 8350 3500
F 0 "#PWR?" H 8350 3250 50  0001 C CNN
F 1 "GND" H 8350 3350 50  0000 C CNN
F 2 "" H 8350 3500 50  0001 C CNN
F 3 "" H 8350 3500 50  0001 C CNN
	1    8350 3500
	1    0    0    -1  
$EndComp
$Comp
L R R17
U 1 1
P 8350 3200
F 0 "R17" V 8430 3200 50  0000 C CNN
F 1 "330" V 8350 3200 50  0000 C CNN
F 2 "Resistors_SMD:R_0805" V 8280 3200 50  0001 C CNN
F 3 "" H 8350 3200 50  0001 C CNN
	1    8350 3200
	1    0    0    -1  
$EndComp
Wire Wire Line
	8350 2900 8350 3050
Wire Wire Line
	8350 3350 8350 3500
$Comp
L GND #PWR?
U 1 1
P 9900 1600
F 0 "#PWR?" H 9900 1350 50  0001 C CNN
F 1 "GND" H 9900 1450 50  0000 C CNN
F 2 "" H 9900 1600 50  0001 C CNN
F 3 "" H 9900 1600 50  0001 C CNN
	1    9900 1600
	1    0    0    -1  
$EndComp
$EndSCHEMATC
